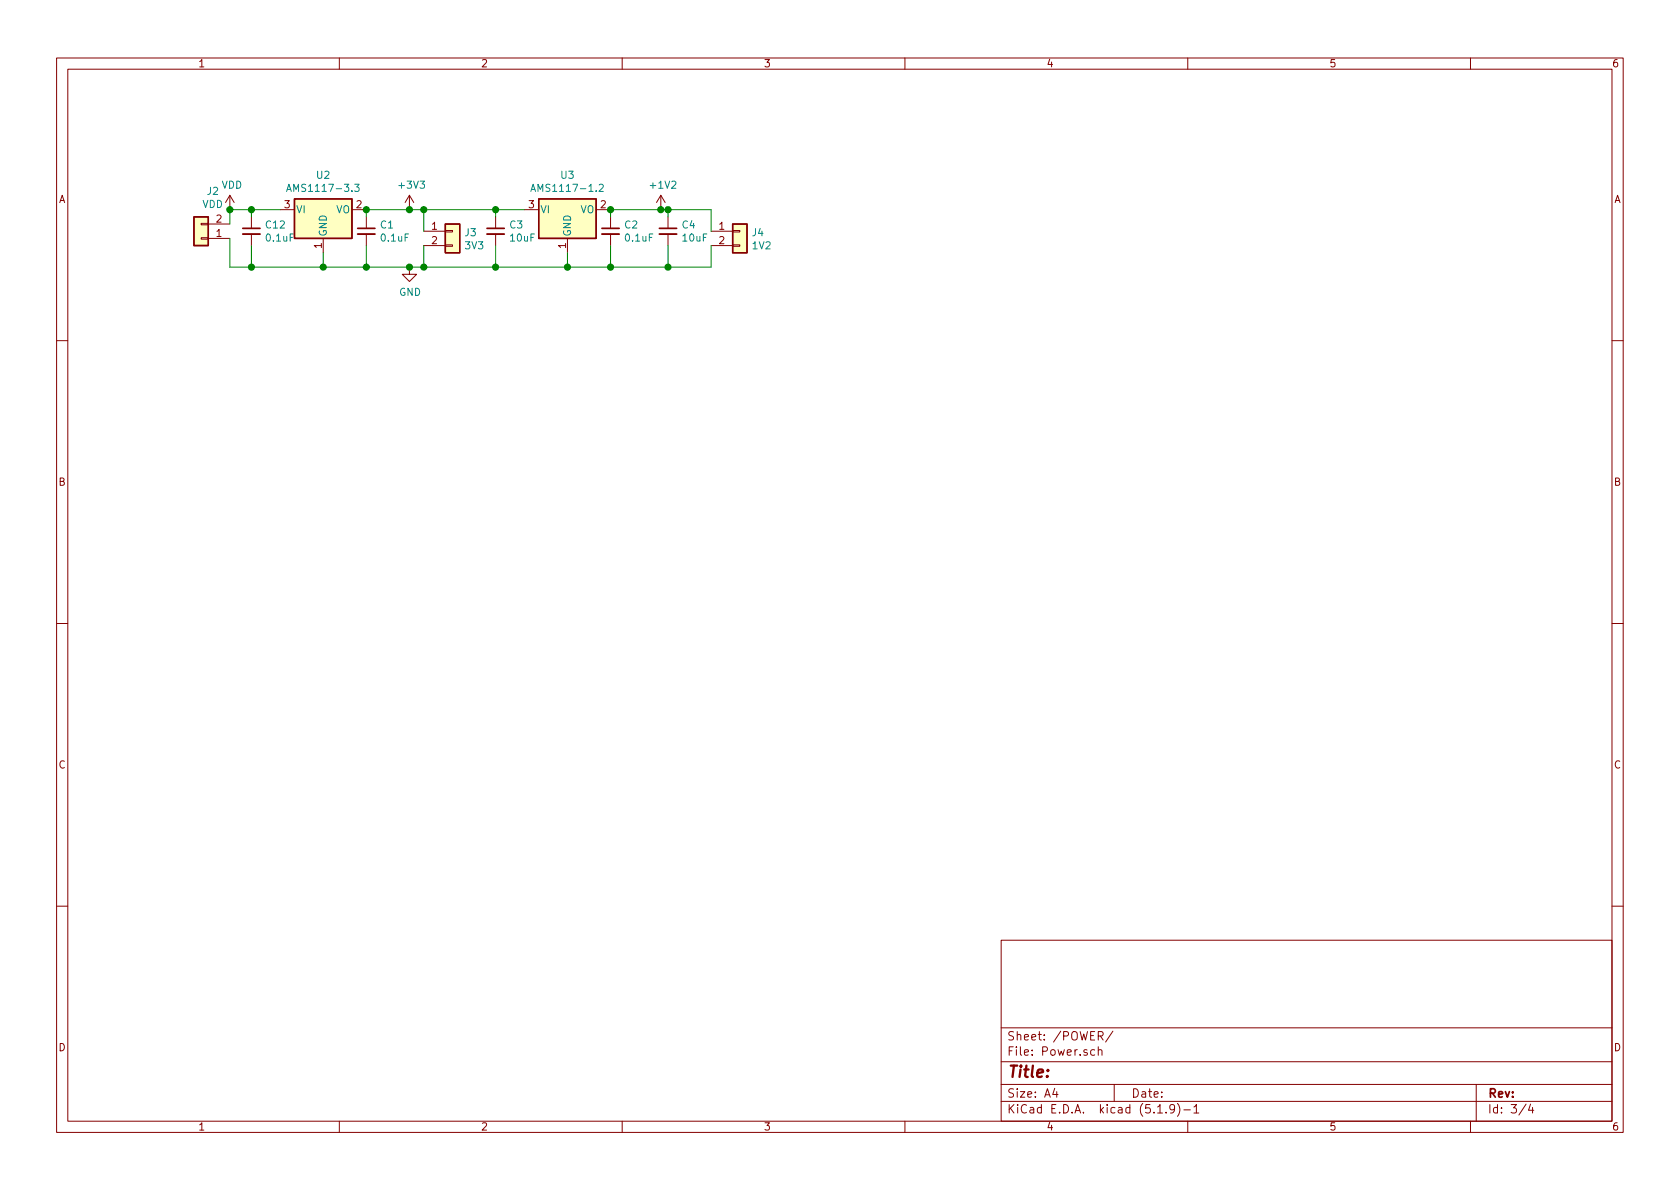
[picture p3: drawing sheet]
EESchema Schematic File Version 4
EELAYER 30 0
EELAYER END
$Descr A4 11693 8268
encoding utf-8
Sheet 3 4
Title ""
Date ""
Rev ""
Comp ""
Comment1 ""
Comment2 ""
Comment3 ""
Comment4 ""
$EndDescr
$Comp
L Regulator_Linear:AMS1117-3.3 U2
U 1 1
P 2250 1450
F 0 "U2" H 2250 1692 50  0000 C CNN
F 1 "AMS1117-3.3" H 2250 1601 50  0000 C CNN
F 2 "Package_TO_SOT_SMD:SOT-223-3_TabPin2" H 2250 1650 50  0001 C CNN
F 3 "http://www.advanced-monolithic.com/pdf/ds1117.pdf" H 2350 1200 50  0001 C CNN
	1    2250 1450
	1    0    0    -1  
$EndComp
$Comp
L Regulator_Linear:AMS1117-1.5 U3
U 1 1
P 3950 1450
F 0 "U3" H 3950 1692 50  0000 C CNN
F 1 "AMS1117-1.2" H 3950 1601 50  0000 C CNN
F 2 "Package_TO_SOT_SMD:SOT-223-3_TabPin2" H 3950 1650 50  0001 C CNN
F 3 "http://www.advanced-monolithic.com/pdf/ds1117.pdf" H 4050 1200 50  0001 C CNN
	1    3950 1450
	1    0    0    -1  
$EndComp
$Comp
L power:GND #PWR0101
U 1 1
P 2850 1850
F 0 "#PWR0101" H 2850 1600 50  0001 C CNN
F 1 "GND" H 2855 1677 50  0000 C CNN
F 2 "" H 2850 1850 50  0001 C CNN
F 3 "" H 2850 1850 50  0001 C CNN
	1    2850 1850
	1    0    0    -1  
$EndComp
Wire Wire Line
	2250 1750 2250 1850
Wire Wire Line
	2250 1850 2550 1850
Wire Wire Line
	3950 1850 3950 1750
Wire Wire Line
	2550 1450 2850 1450
$Comp
L power:VDD #PWR0102
U 1 1
P 1600 1450
F 0 "#PWR0102" H 1600 1300 50  0001 C CNN
F 1 "VDD" H 1615 1623 50  0000 C CNN
F 2 "" H 1600 1450 50  0001 C CNN
F 3 "" H 1600 1450 50  0001 C CNN
	1    1600 1450
	1    0    0    -1  
$EndComp
$Comp
L power:+3V3 #PWR0103
U 1 1
P 2850 1450
F 0 "#PWR0103" H 2850 1300 50  0001 C CNN
F 1 "+3V3" H 2865 1623 50  0000 C CNN
F 2 "" H 2850 1450 50  0001 C CNN
F 3 "" H 2850 1450 50  0001 C CNN
	1    2850 1450
	1    0    0    -1  
$EndComp
$Comp
L power:+1V2 #PWR0104
U 1 1
P 4600 1450
F 0 "#PWR0104" H 4600 1300 50  0001 C CNN
F 1 "+1V2" H 4615 1623 50  0000 C CNN
F 2 "" H 4600 1450 50  0001 C CNN
F 3 "" H 4600 1450 50  0001 C CNN
	1    4600 1450
	1    0    0    -1  
$EndComp
Wire Wire Line
	4600 1450 4250 1450
$Comp
L Device:C_Small C1
U 1 1
P 2550 1600
F 0 "C1" H 2642 1646 50  0000 L CNN
F 1 "0.1uF" H 2642 1555 50  0000 L CNN
F 2 "Capacitor_SMD:C_1206_3216Metric" H 2550 1600 50  0001 C CNN
F 3 "~" H 2550 1600 50  0001 C CNN
	1    2550 1600
	1    0    0    -1  
$EndComp
Wire Wire Line
	2550 1450 2550 1500
Connection ~ 2550 1450
Wire Wire Line
	2550 1700 2550 1850
Connection ~ 2550 1850
Wire Wire Line
	2550 1850 2850 1850
$Comp
L Device:C_Small C2
U 1 1
P 4250 1600
F 0 "C2" H 4342 1646 50  0000 L CNN
F 1 "0.1uF" H 4342 1555 50  0000 L CNN
F 2 "Capacitor_SMD:C_1206_3216Metric" H 4250 1600 50  0001 C CNN
F 3 "~" H 4250 1600 50  0001 C CNN
	1    4250 1600
	1    0    0    -1  
$EndComp
Wire Wire Line
	4250 1450 4250 1500
Connection ~ 4250 1450
Wire Wire Line
	4250 1700 4250 1850
Wire Wire Line
	4250 1850 3950 1850
Connection ~ 3950 1850
Wire Wire Line
	3450 1500 3450 1450
Connection ~ 3450 1450
Wire Wire Line
	3450 1450 3650 1450
Wire Wire Line
	3450 1700 3450 1850
Connection ~ 3450 1850
Wire Wire Line
	3450 1850 3950 1850
Wire Wire Line
	4650 1700 4650 1850
Wire Wire Line
	4650 1850 4250 1850
Connection ~ 4250 1850
Wire Wire Line
	4650 1500 4650 1450
Wire Wire Line
	4650 1450 4600 1450
Connection ~ 4600 1450
$Comp
L Connector_Generic:Conn_01x02 J2
U 1 1
P 1400 1650
F 0 "J2" H 1318 1325 50  0000 C CNN
F 1 "VDD" H 1318 1416 50  0000 C CNN
F 2 "Connector_PinHeader_2.54mm:PinHeader_1x02_P2.54mm_Vertical" H 1400 1650 50  0001 C CNN
F 3 "~" H 1400 1650 50  0001 C CNN
	1    1400 1650
	-1   0    0    1   
$EndComp
Wire Wire Line
	1600 1450 1600 1550
Wire Wire Line
	1600 1650 1600 1850
Wire Wire Line
	2850 1450 2950 1450
Connection ~ 2850 1450
Wire Wire Line
	2850 1850 2950 1850
Connection ~ 2850 1850
$Comp
L Connector_Generic:Conn_01x02 J3
U 1 1
P 3150 1600
F 0 "J3" H 3230 1592 50  0000 L CNN
F 1 "3V3" H 3230 1501 50  0000 L CNN
F 2 "Connector_PinHeader_2.54mm:PinHeader_1x02_P2.54mm_Vertical" H 3150 1600 50  0001 C CNN
F 3 "~" H 3150 1600 50  0001 C CNN
	1    3150 1600
	1    0    0    -1  
$EndComp
Wire Wire Line
	2950 1600 2950 1450
Connection ~ 2950 1450
Wire Wire Line
	2950 1450 3450 1450
Wire Wire Line
	2950 1700 2950 1850
Connection ~ 2950 1850
Wire Wire Line
	2950 1850 3450 1850
$Comp
L Connector_Generic:Conn_01x02 J4
U 1 1
P 5150 1600
F 0 "J4" H 5230 1592 50  0000 L CNN
F 1 "1V2" H 5230 1501 50  0000 L CNN
F 2 "Connector_PinHeader_2.54mm:PinHeader_1x02_P2.54mm_Vertical" H 5150 1600 50  0001 C CNN
F 3 "~" H 5150 1600 50  0001 C CNN
	1    5150 1600
	1    0    0    -1  
$EndComp
Wire Wire Line
	4950 1600 4950 1450
Wire Wire Line
	4950 1450 4650 1450
Connection ~ 4650 1450
Wire Wire Line
	4650 1850 4950 1850
Wire Wire Line
	4950 1850 4950 1700
Connection ~ 4650 1850
Connection ~ 1600 1450
Wire Wire Line
	1600 1850 1750 1850
$Comp
L Device:C_Small C12
U 1 1
P 1750 1600
F 0 "C12" H 1842 1646 50  0000 L CNN
F 1 "0.1uF" H 1842 1555 50  0000 L CNN
F 2 "Capacitor_SMD:C_1206_3216Metric" H 1750 1600 50  0001 C CNN
F 3 "~" H 1750 1600 50  0001 C CNN
	1    1750 1600
	1    0    0    -1  
$EndComp
Wire Wire Line
	1600 1450 1750 1450
Wire Wire Line
	1750 1500 1750 1450
Connection ~ 1750 1450
Wire Wire Line
	1750 1450 1950 1450
Wire Wire Line
	1750 1700 1750 1850
Connection ~ 1750 1850
Wire Wire Line
	1750 1850 2250 1850
Connection ~ 2250 1850
$Comp
L Device:C_Small C3
U 1 1
P 3450 1600
F 0 "C3" H 3542 1646 50  0000 L CNN
F 1 "10uF" H 3542 1555 50  0000 L CNN
F 2 "Capacitor_SMD:C_1206_3216Metric" H 3450 1600 50  0001 C CNN
F 3 "~" H 3450 1600 50  0001 C CNN
	1    3450 1600
	1    0    0    -1  
$EndComp
$Comp
L Device:C_Small C4
U 1 1
P 4650 1600
F 0 "C4" H 4742 1646 50  0000 L CNN
F 1 "10uF" H 4742 1555 50  0000 L CNN
F 2 "Capacitor_SMD:C_1206_3216Metric" H 4650 1600 50  0001 C CNN
F 3 "~" H 4650 1600 50  0001 C CNN
	1    4650 1600
	1    0    0    -1  
$EndComp
$EndSCHEMATC
